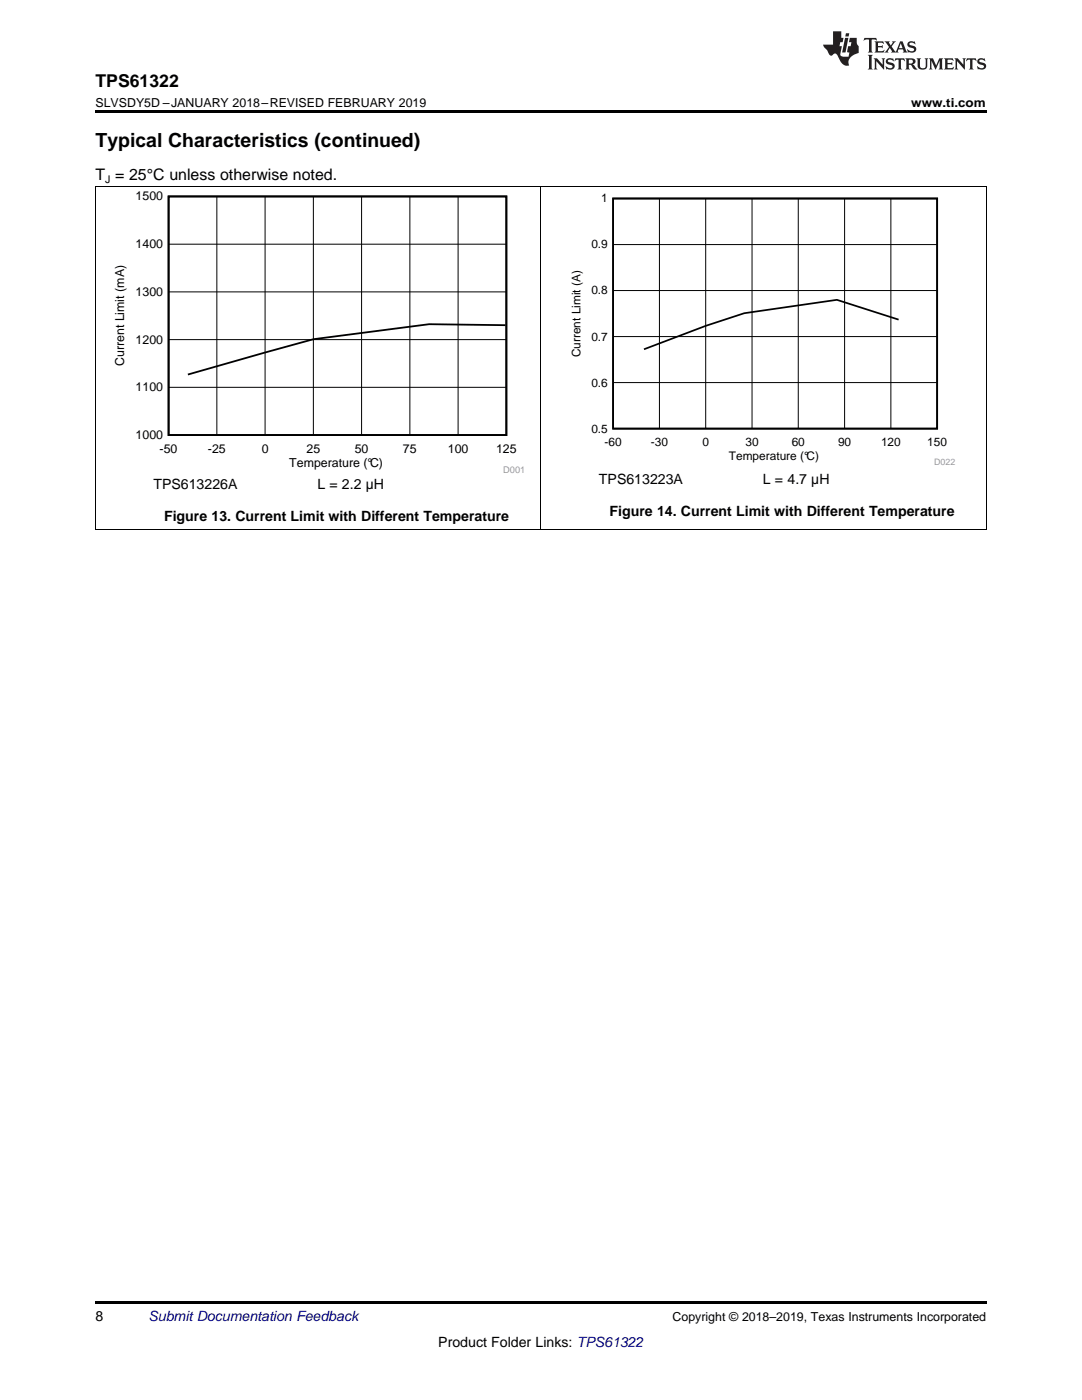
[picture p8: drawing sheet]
<svg xmlns="http://www.w3.org/2000/svg" width="216mm" height="279mm" viewBox="0 0 216 279" stroke-linecap="round" stroke-linejoin="round" font-family="sans-serif">
<path d="M19 259.7h177.8v.5h-177.8z" fill="#000"/>
<path d="M19.1 37.2v68.6M107.9 37.2v68.6M196.8 37.2v68.6M19 105.7h177.8" fill="none" stroke="#000" stroke-width=".2"/>
<path d="M22.4 38.2h82.1v56.2h-82.1z" fill-rule="evenodd" fill="#fff"/>
<path d="M33.6 39.2h67.4v47.6h-67.4zM100.9 64.9l-15.3-.2-23.1 3-25 7" fill="none" stroke="#000" stroke-width=".36"/>
<path d="M43.3 39.2v47.6M52.9 39.2v47.6M62.5 39.2v47.6M72.1 39.2v47.6M81.8 39.2v47.6M91.4 39.2v47.6M33.6 58.3h67.4M33.6 48.7h67.4M33.6 77.3h67.4M33.6 67.8h67.4" fill="none" stroke="#000" stroke-width=".2"/>
<path d="M113.7 37.9h77.5v55.5h-77.5z" fill-rule="evenodd" fill="#fff"/>
<path d="M122.3 39.6h64.7v45.9h-64.7zM179.3 63.8l-12.3-4-18.5 2.7-7.7 2.5-12.3 4.7" fill="none" stroke="#000" stroke-width=".35"/>
<path d="M19 37.2h177.8M131.6 39.6v45.9M140.8 39.6v45.9M150.1 39.6v45.9M159.3 39.6v45.9M168.5 39.6v45.9M177.8 39.6v45.9M122.3 58h64.7M122.3 48.8h64.7M122.3 76.4h64.7M122.3 67.2h64.7" fill="none" stroke="#000" stroke-width=".2"/>
<path d="M19 22h177.8v.5h-177.8z" fill="#000"/>
<g fill="#231f20">
<path d="M172.5 7.6l-.1 .5 .4-.2h.6v.1v2.1l-.2 .4h.9l-.2-.4v-2.1l.1-.1h.5l.5 .2-.2-.5zM174.5 8.3l.2 .3v1.5l-.2 .4h1.8l.2-.6a1.04 1.04 0 0 1-1.3 .2v-.7h.6l.3 .2v-.6l-.3 .2h-.6v-.6l.8-.1 .4 .3-.2-.5zM176.5 8.3l.9 1.1-.9 1.1h.8l-.2-.2 .4-.7 .5 .7-.2 .2h1.5l-.2-.2 .2-.4h.9l.1 .4-.2 .2h1l-.3-.3-.7-1.9h-.5l-.9 2-.8-1 .9-1h-.8l.1 .3-.4 .5-.3-.6 .1-.2zM179.7 8.6l.4 1h-.7zM181.3 8.4a.63 .63 0 0 0-.2 .7 .63 .63 0 0 0 .6 .4l.6 .2 .1 .2a.75 .75 0 0 1-.7 .4 .75 .75 0 0 1-.6-.5l.1 .7 .1-.1a1.11 1.11 0 0 0 1.5-.6 1.13 1.13 0 0 0-1.2-.8l-.1-.4a1.04 1.04 0 0 1 1.2 .2l-.2-.5-.2 .1-.4-.2zM173.2 10.9l.2 .4v2.2l-.2 .4h1l-.3-.4v-2.2l.3-.4zM174.3 11.6l.3 .4v1.5l-.3 .4h.8l-.2-.4v-1.3l1.5 1.7v-1.9l.2-.4h-.7l.2 .4v.9l-1.1-1.3zM177 11.8a.62 .62 0 0 0-.2 .7 .62 .62 0 0 0 .6 .4l.6 .1 .1 .3a.76 .76 0 0 1-.7 .3 .76 .76 0 0 1-.7-.4l.2 .7 .1-.1a1.11 1.11 0 0 0 1.5-.6 1.13 1.13 0 0 0-1.2-.8l-.1-.4a1.04 1.04 0 0 1 1.2 .2l-.2-.6-.2 .1-.5-.1zM178.7 11.6l-.2 .6a.61 .61 0 0 1 .8-.3v1.6l-.2 .4h.9l-.2-.4v-1.6a.63 .63 0 0 1 .7 .3l-.1-.6zM180.6 11.6l.3 .4v1.5l-.3 .4h1l-.2-.2-.1-.8 .6 .2a.76 .76 0 0 0 1.2 .7l-1-1a.58 .58 0 0 0 .6-.5 .58 .58 0 0 0-.5-.6zM181.4 11.9h.1a.45 .45 0 0 1 .5 .1 .45 .45 0 0 1 .1 .5l-.8 .2zM182.9 11.6l.2 .2a2.17 2.17 0 0 0 .3 1.9 .99 .99 0 0 0 1.6-.6v-1.1l.2-.4h-.7l.2 .2a1.92 1.92 0 0 1-.2 1.8 .6 .6 0 0 1-.9-.5v-1.1l.2-.4zM185.4 11.6l.2 .4v1.5l-.2 .4h.7l-.2-.4v-1.4l.8 1.8 .8-1.8v1.4l-.2 .4h.9l-.2-.4v-1.5l.2-.4h-.8l-.6 1.5-.6-1.5zM188.4 11.6l.2 .4v1.5l-.2 .4h1.8l.1-.6a1.04 1.04 0 0 1-1.2 .1v-.6h.5l.4 .2v-.6l-.4 .2h-.5v-.7h.8l.3 .3-.1-.6zM190.5 11.6l.2 .4v1.5l-.2 .4h.7l-.2-.4v-1.3l1.5 1.7v-1.9l.2-.4h-.7l.2 .4v.9l-1.1-1.3zM192.9 11.6l-.1 .6a.61 .61 0 0 1 .7-.3l.1 1.6-.3 .4h1l-.3-.4 .1-1.6a.63 .63 0 0 1 .7 .3l-.1-.6zM195.2 11.8a.62 .62 0 0 0-.2 .7 .62 .62 0 0 0 .6 .4l.6 .1 .1 .3a.76 .76 0 0 1-.7 .3 .76 .76 0 0 1-.6-.4l.1 .7 .1-.1a1.11 1.11 0 0 0 1.6-.6 1.13 1.13 0 0 0-1.3-.8l-.1-.4a1.04 1.04 0 0 1 1.2 .2l-.1-.6-.2 .1-.5-.1z"/>
<path d="M166.2 6.3v2.6h-1.9v.4l.8 .9a.91 .91 0 0 0 1 .8 .56 .56 0 0 1 .5-.3 .56 .56 0 0 1 .5 .3l.4 .8a1.53 1.53 0 0 0 1.9 1.2 1.54 1.54 0 0 1 1-2.1l.9-.3v-1.4a1.52 1.52 0 0 1-.4-1.6h-1.3l-.2 .8h.5l-.2 .8h-.5l-.1 1v.2l.4 .1-.2 .8a1.93 1.93 0 0 1-1.6-.3l.3-1.8h-.5l.2-.8h.4l.2-.8h-.4v-1.3zM168.6 7.6l-.6 2.9h.7l.6-2.9zM168.8 6.6l-.1 .7h.6l.2-.7z"/>
</g>
<text font-size="3.9" x="19" y="29.3">Typical Characteristics (continued)</text>
<text font-size="3.5" x="19" y="17.3">TPS61322</text>
<text font-size="3.2" x="19" y="36">T = 25°C unless otherwise noted.</text>
<g font-size="2.8">
<text x="30.6" y="97.6">TPS613226A</text>
<text x="63.3" y="97.6">L = 2.2 µH</text>
<text x="119.5" y="96.7">TPS613223A</text>
<text x="152.2" y="96.7">L = 4.7 µH</text>
<text x="32.7" y="104">Figure 13. Current Limit with Different Temperature</text>
<text x="121.6" y="103">Figure 14. Current Limit with Different Temperature</text>
<text x="19" y="263.6">8</text>
<text x="87.5" y="268.9">Product Folder Links: TPS61322</text>
</g>
<text font-size="2.8" fill="#0000c8" x="29.6" y="263.6">Submit Documentation Feedback</text>
<g font-size="2.5">
<text x="19" y="21.4">SLVSDY5D –JANUARY 2018–REVISED FEBRUARY 2019</text>
<text x="181.8" y="21.4">www.ti.com</text>
<text x="27.1" y="40">1500</text>
<text x="27.1" y="49.5">1400</text>
<text x="27.1" y="59.1">1300</text>
<text x="27.1" y="68.6">1200</text>
<text x="24.8" y="73.1" transform="rotate(-90 24.8 73.1)">Current Limit (mA)</text>
<text x="27.1" y="78.1">1100</text>
<text x="27.1" y="87.6">1000</text>
<text x="31.9" y="90.5">-50</text>
<text x="41.5" y="90.5">-25</text>
<text x="52.2" y="90.5">0</text>
<text x="57.7" y="93.3">Temperature (°C)</text>
<text x="61.2" y="90.5">25</text>
<text x="70.8" y="90.5">50</text>
<text x="80.4" y="90.5">75</text>
<text x="89.4" y="90.5">100</text>
<text x="99" y="90.5">125</text>
<text x="134.2" y="263.6">Copyright © 2018–2019, Texas Instruments Incorporated</text>
</g>
<g font-size="2.4">
<text x="120" y="40.4">1</text>
<text x="118" y="49.6">0.9</text>
<text x="118" y="58.8">0.8</text>
<text x="115.8" y="71.3" transform="rotate(-90 115.8 71.3)">Current Limit (A)</text>
<text x="118" y="68">0.7</text>
<text x="118" y="77.1">0.6</text>
<text x="118" y="86.3">0.5</text>
<text x="120.6" y="89">-60</text>
<text x="129.9" y="89">-30</text>
<text x="140.2" y="89">0</text>
<text x="148.7" y="89">30</text>
<text x="158" y="89">60</text>
<text x="167.2" y="89">90</text>
<text x="175.8" y="89">120</text>
<text x="185" y="89">150</text>
<text x="145.4" y="91.8">Temperature (°C)</text>
</g>
<text font-size="2.1" x="21" y="36.6">J</text>
<text font-size="1.9" fill="#999" x="100.4" y="94.4">D001</text>
<text font-size="1.8" fill="#999" x="186.4" y="92.8">D022</text>
</svg>
